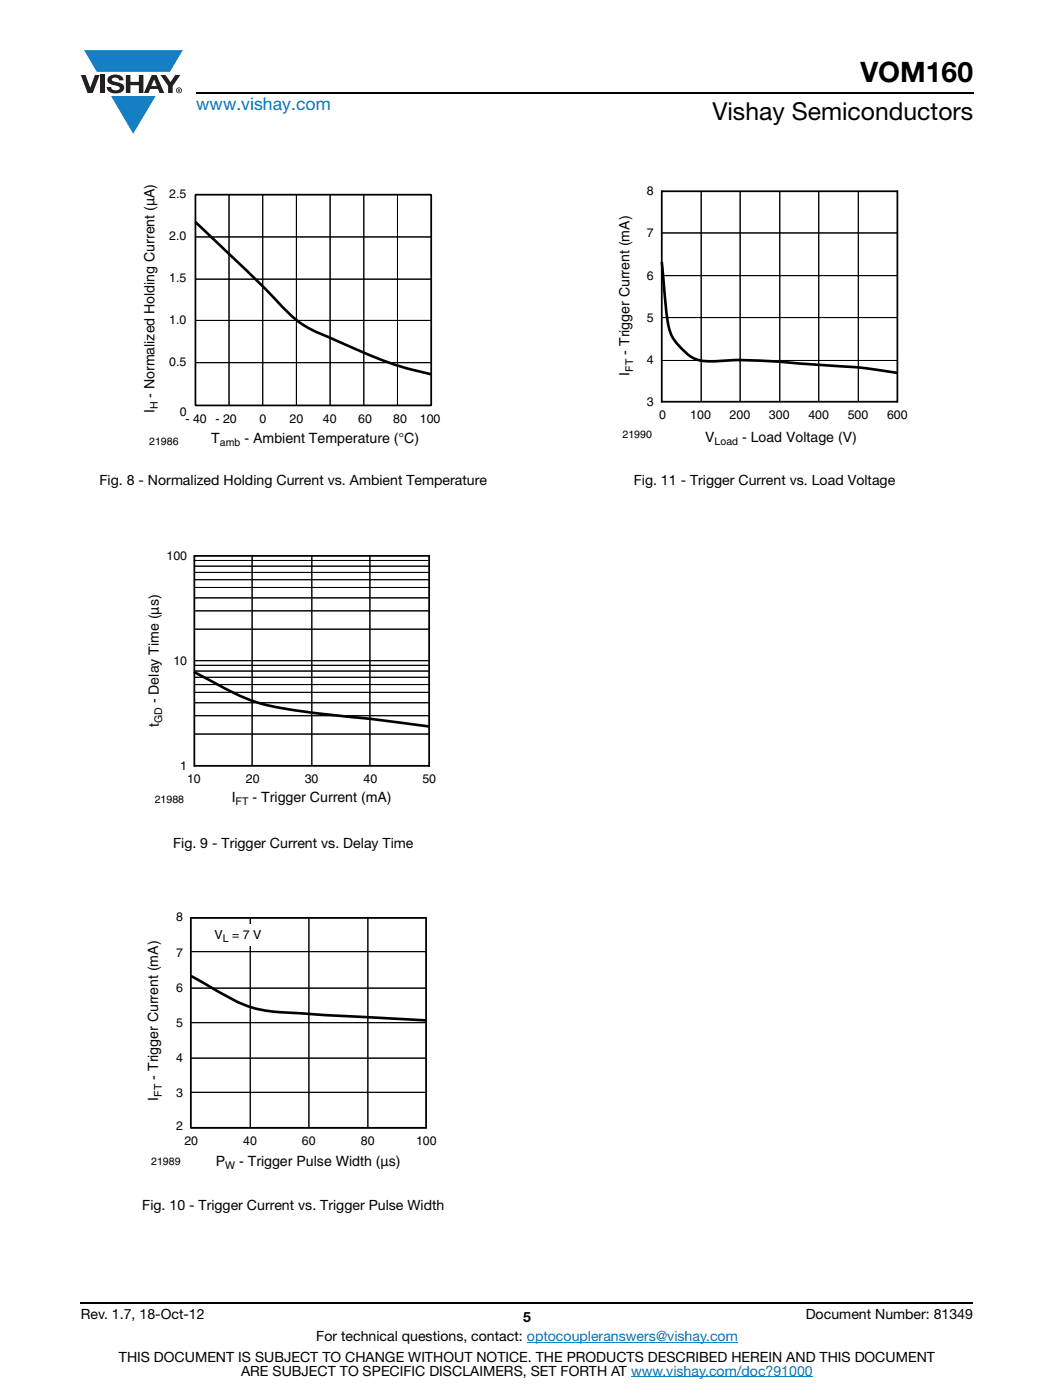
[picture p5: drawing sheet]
<svg xmlns="http://www.w3.org/2000/svg" width="210mm" height="279mm" viewBox="0 0 210 279" stroke-linecap="round" stroke-linejoin="round" font-family="sans-serif">
<g fill="#147fc3">
<path d="M16.8 10h19.7l-2.6 4.3h-1.1h-13.5z"/>
<path d="M22.2 19.2h8.9l-4.5 7.5z"/>
</g>
<g fill="#231f20">
<path d="M16.1 15h1l.9 2.5 .9-2.5h1l-1.4 3.6h-1z"/>
<path d="M20 15h.9v3.6h-.9z"/>
<path d="M21.8 15.3a2.1 2.1 0 0 1 2.7 .3l.1 .4h-.8a.79 .79 0 0 0-.7-.5 .79 .79 0 0 0-.8 .4l.2 .3 1 .2a1.08 1.08 0 0 1 1.3 1 1.08 1.08 0 0 1-1.1 1.2 1.73 1.73 0 0 1-2.4-1.2h.9a.96 .96 0 0 0 .8 .6 .96 .96 0 0 0 .9-.4 1.31 1.31 0 0 0-1.2-.6 1.03 1.03 0 0 1-1.1-.6 1.03 1.03 0 0 1 .2-1.1z"/>
<path d="M25.1 15h.9v1.3h1.7v-1.3h.9v3.6h-.9v-1.6h-1.7v1.6h-.9z"/>
<path d="M32 15h1l1 1.4 1-1.4h1l-1.6 2.2v1.4h-.9v-1.4z"/>
<path d="M30.7 15.9l.6 1.3h-1.1zM30.3 15l-1.6 3.6h.9l.4-.8h1.5l.3 .8h1l-1.6-3.6z"/>
<path d="M35.3 18a.46 .46 0 0 1 .9 0 .46 .46 0 0 1-.9 0zM35.1 18a.6 .6 0 0 0 1.2 0 .6 .6 0 0 0-1.2 0z"/>
<path d="M35.6 17.8h.2v.2h-.2zM35.5 17.7v.7h.1v-.3l.4 .3-.2-.3 .2-.2-.1-.2z"/>
</g>
<path d="M39.1 18.6h155M16.1 260h178" fill="none" stroke="#000" stroke-width=".36"/>
<path d="M105.1 267.9h42.1M125.9 274.8h36.3" fill="none" stroke="#007ec4" stroke-width=".2"/>
<path d="M28.4 36.7h59.5v53h-59.5z" fill="#fff"/>
<path d="M39 38.9h47v42h-47z" fill="none" stroke="#000" stroke-width=".35"/>
<path d="M39 44.3l6.7 6.4a231.8 231.8 0 0 1 12.2 12.1 21.3 21.3 0 0 0 8 4.6l2.6 1.2a75.9 75.9 0 0 0 17.5 6.1" fill="none" stroke="#000" stroke-width=".53"/>
<path d="M45.7 38.9v42M52.4 38.9v42M59.1 38.9v42M65.8 38.9v42M72.6 38.9v42M79.3 38.9v42M39 47.3h47.1M39 55.7h47.1M39 63.9h47.1M39 72.4h47.1" fill="none" stroke="#050504" stroke-width=".2"/>
<path d="M45.7 38.9v42M52.4 38.9v42M59.1 38.9v42M65.8 38.9v42M72.6 38.9v42M79.3 38.9v42M39 47.3h47.1M39 55.7h47.1M39 63.9h47.1M39 72.4h47.1" fill="none" stroke="#000" stroke-width=".2"/>
<path d="M29.2 109.7h57.8v51.7h-57.8z" fill="#fff"/>
<path d="M38.7 134.1l5.8 3.1a35.9 35.9 0 0 0 14.6 4.6l6.7 .9 8.2 .8 11.7 1.5" fill="none" stroke="#000" stroke-width=".53"/>
<path d="M38.7 110.9h47v41.9h-47z" fill="none" stroke="#000" stroke-width=".35"/>
<g fill="none" stroke="#050504" stroke-width=".2">
<path d="M38.7 111.9h46.8M38.7 119.3h46.9M38.7 117.2h46.9M38.7 115.7h46.9M38.7 114.2h46.9M38.7 113h46.9M50.3 110.9v42M62.2 110.9v42M73.8 110.9v42M38.7 132.8h46.8M38.7 138.2h46.9M38.7 136.6h46.9"/>
<path d="M38.7 135.2h46.9M38.7 133.9h46.9M38.7 125.6h46.9M38.7 121.9h46.9M38.7 131.9h46.9M38.7 146.5h46.9M38.7 142.8h46.9M38.7 140.2h46.9"/>
</g>
<g fill="none" stroke="#000" stroke-width=".2">
<path d="M38.7 111.9h46.8M38.7 119.3h46.9M38.7 117.2h46.9M38.7 115.7h46.9M38.7 114.2h46.9M38.7 113h46.9M50.3 110.9v42M62.2 110.9v42M73.8 110.9v42M38.7 132.8h46.8M38.7 138.2h46.9M38.7 136.6h46.9"/>
<path d="M38.7 135.2h46.9M38.7 133.9h46.9M38.7 125.6h46.9M38.7 121.9h46.9M38.7 131.9h46.9M38.7 146.5h46.9M38.7 142.8h46.9M38.7 140.2h46.9"/>
</g>
<path d="M29.1 181.8h58v52.2h-58z" fill="#fff"/>
<path d="M38 183.2h47.1" fill="none" stroke="#050504" stroke-width=".2"/>
<path d="M38 183.2h47.1" fill="none" stroke="#000" stroke-width=".35"/>
<path d="M85 183.1v42zM38.1 183.1v42.1z" fill="#050504"/>
<path d="M38.1 183.1v42.1M85 183.1v42M38.1 225.1h47" fill="none" stroke="#000" stroke-width=".35"/>
<path d="M38.1 189.9h46.8M38.1 197.2h46.8M49.9 183.2v41.9M61.6 183.2v41.9M73.4 183.2v41.9M38.1 204.1h46.8M38.1 211.2h46.8M38.1 218h46.8M38.1 225.1h47" fill="none" stroke="#050504" stroke-width=".2"/>
<path d="M38 194.7l4.1 2.3a27.6 27.6 0 0 0 13.7 5l29.3 1.6" fill="none" stroke="#000" stroke-width=".53"/>
<path d="M38.1 189.9h46.8M38.1 197.2h46.8M49.9 183.2v41.9M61.6 183.2v41.9M73.4 183.2v41.9M38.1 204.1h46.8M38.1 211.2h46.8M38.1 218h46.8" fill="none" stroke="#000" stroke-width=".2"/>
<g fill="#fff">
<path d="M41 184.5h13.9v4.4h-13.9z"/>
<path d="M123.2 36.8h57.9v52.7h-57.9z"/>
</g>
<path d="M132 38.1h47l.1 42.1h-47.1z" fill="none" stroke="#000" stroke-width=".35"/>
<path d="M132 52.3l.7 7.7a24.1 24.1 0 0 0 1.4 7.2 13.4 13.4 0 0 0 4.3 4.3 14.2 14.2 0 0 0 6.7 .4 157.7 157.7 0 0 1 18.3 .9l1.3 .1a106 106 0 0 1 14.4 1.5" fill="none" stroke="#000" stroke-width=".53"/>
<path d="M139.9 38.2v42M147.6 38.2v42M155.6 38.2v42M163.3 38.2v42M171.2 38.2v42M132 46.5h47M132 55h47M132 63.4h47M132 71.9h47" fill="none" stroke="#050504" stroke-width=".2"/>
<path d="M139.9 38.2v42M147.6 38.2v42M155.6 38.2v42M163.3 38.2v42M171.2 38.2v42M132 46.5h47M132 55h47M132 63.4h47M132 71.9h47" fill="none" stroke="#000" stroke-width=".2"/>
<text font-size="5.6" x="171.7" y="16.4">VOM160</text>
<text font-size="4.9" x="142.1" y="24">Vishay Semiconductors</text>
<text font-size="3.5" fill="#007ec4" x="39.1" y="21.9">www.vishay.com</text>
<g font-size="2.8" fill="#050504">
<text x="125.6" y="70.8" transform="rotate(-90 125.6 70.8)">- Trigger Current (mA)</text>
<text x="125.6" y="74.9" transform="rotate(-90 125.6 74.9)">I</text>
<text x="30.8" y="82.5" transform="rotate(-90 30.8 82.5)">I</text>
<text x="30.8" y="79.4" transform="rotate(-90 30.8 79.4)">- Normalized Holding Current (µA)</text>
<text x="42.1" y="88.3">T</text>
<text x="48.8" y="88.3">- Ambient Temperature (°C)</text>
<text x="140.7" y="88.2">V</text>
<text x="148" y="88.2">- Load Voltage (V)</text>
<text x="31.7" y="140.4" transform="rotate(-90 31.7 140.4)">- Delay Time (µs)</text>
<text x="31.7" y="145.1" transform="rotate(-90 31.7 145.1)">t</text>
<text x="46.2" y="160">I</text>
<text x="50.4" y="160">- Trigger Current (mA)</text>
<text x="31.6" y="215.5" transform="rotate(-90 31.6 215.5)">- Trigger Current (mA)</text>
<text x="31.6" y="219.6" transform="rotate(-90 31.6 219.6)">I</text>
<text x="43" y="232.6">P</text>
<text x="47.7" y="232.6">- Trigger Pulse Width (µs)</text>
</g>
<g font-size="2.8">
<text x="19.8" y="96.8">Fig. 8 - Normalized Holding Current vs. Ambient Temperature</text>
<text x="126.4" y="96.8">Fig. 11 - Trigger Current vs. Load Voltage</text>
<text x="34.5" y="169.2">Fig. 9 - Trigger Current vs. Delay Time</text>
<text x="28.4" y="241.5">Fig. 10 - Trigger Current vs. Trigger Pulse Width</text>
<text x="16.1" y="263.3">Rev. 1.7, 18-Oct-12</text>
<text x="104.3" y="263.8">5</text>
<text x="160.7" y="263.3">Document Number: 81349</text>
<text x="63.1" y="267.7">For technical questions, contact: optocoupleranswers@vishay.com</text>
<text x="23.7" y="271.7">THIS DOCUMENT IS SUBJECT TO CHANGE WITHOUT NOTICE. THE PRODUCTS DESCRIBED HEREIN AND THIS DOCUMENT</text>
<text x="48.1" y="274.6">ARE SUBJECT TO SPECIFIC DISCLAIMERS, SET FORTH AT www.vishay.com/doc?91000</text>
</g>
<g font-size="2.5" fill="#050504">
<text x="33.8" y="39.6">2.5</text>
<text x="129.1" y="38.9">8</text>
<text x="33.8" y="48">2.0</text>
<text x="129.1" y="47.4">7</text>
<text x="33.8" y="56.4">1.5</text>
<text x="129.1" y="55.8">6</text>
<text x="33.8" y="64.8">1.0</text>
<text x="129.1" y="64.2">5</text>
<text x="33.8" y="73.1">0.5</text>
<text x="129.1" y="72.7">4</text>
<text x="35.9" y="82.9">0</text>
<text x="129.1" y="81.1">3</text>
<text x="131.5" y="83.7">0</text>
<text x="137.7" y="83.7">100</text>
<text x="145.5" y="83.7">200</text>
<text x="153.4" y="83.7">300</text>
<text x="161.3" y="83.7">400</text>
<text x="169.1" y="83.7">500</text>
<text x="177" y="83.7">600</text>
<text x="37" y="84.4">- 40 - 20</text>
<text x="51.8" y="84.4">0</text>
<text x="57.8" y="84.4">20</text>
<text x="64.4" y="84.4">40</text>
<text x="71.5" y="84.4">60</text>
<text x="78.4" y="84.4">80</text>
<text x="83.7" y="84.4">100</text>
<text x="33.2" y="111.8">100</text>
<text x="34.6" y="132.7">10</text>
<text x="36" y="153.6">1</text>
<text x="37.3" y="156.3">10</text>
<text x="49" y="156.3">20</text>
<text x="60.8" y="156.3">30</text>
<text x="72.5" y="156.3">40</text>
<text x="84.3" y="156.3">50</text>
<text x="35.2" y="183.9">8</text>
<text x="35.2" y="190.9">7</text>
<text x="35.2" y="197.9">6</text>
<text x="35.2" y="204.9">5</text>
<text x="35.2" y="211.9">4</text>
<text x="35.2" y="218.9">3</text>
<text x="35.2" y="225.6">2</text>
<text x="36.8" y="228.5">20</text>
<text x="48.5" y="228.5">40</text>
<text x="60.2" y="228.5">60</text>
<text x="72" y="228.5">80</text>
<text x="83" y="228.5">100</text>
</g>
<g font-size="2.5">
<text x="42.8" y="187.3">V</text>
<text x="46.3" y="187.3">= 7 V</text>
</g>
<g font-size="2.1" fill="#050504">
<text x="126.3" y="74.2" transform="rotate(-90 126.3 74.2)">FT</text>
<text x="31.5" y="81.7" transform="rotate(-90 31.5 81.7)">H</text>
<text x="43.9" y="89">amb</text>
<text x="142.5" y="88.9">Load</text>
<text x="32.4" y="144.3" transform="rotate(-90 32.4 144.3)">GD</text>
<text x="47" y="160.7">FT</text>
<text x="32.3" y="218.8" transform="rotate(-90 32.3 218.8)">FT</text>
<text x="44.9" y="233.3">W</text>
</g>
<g font-size="2.1">
<text x="29.8" y="88.9">21986</text>
<text x="124.2" y="87.5">21990</text>
<text x="30.9" y="160.2">21988</text>
<text x="44.4" y="188">L</text>
<text x="30.1" y="232.4">21989</text>
</g>
</svg>
